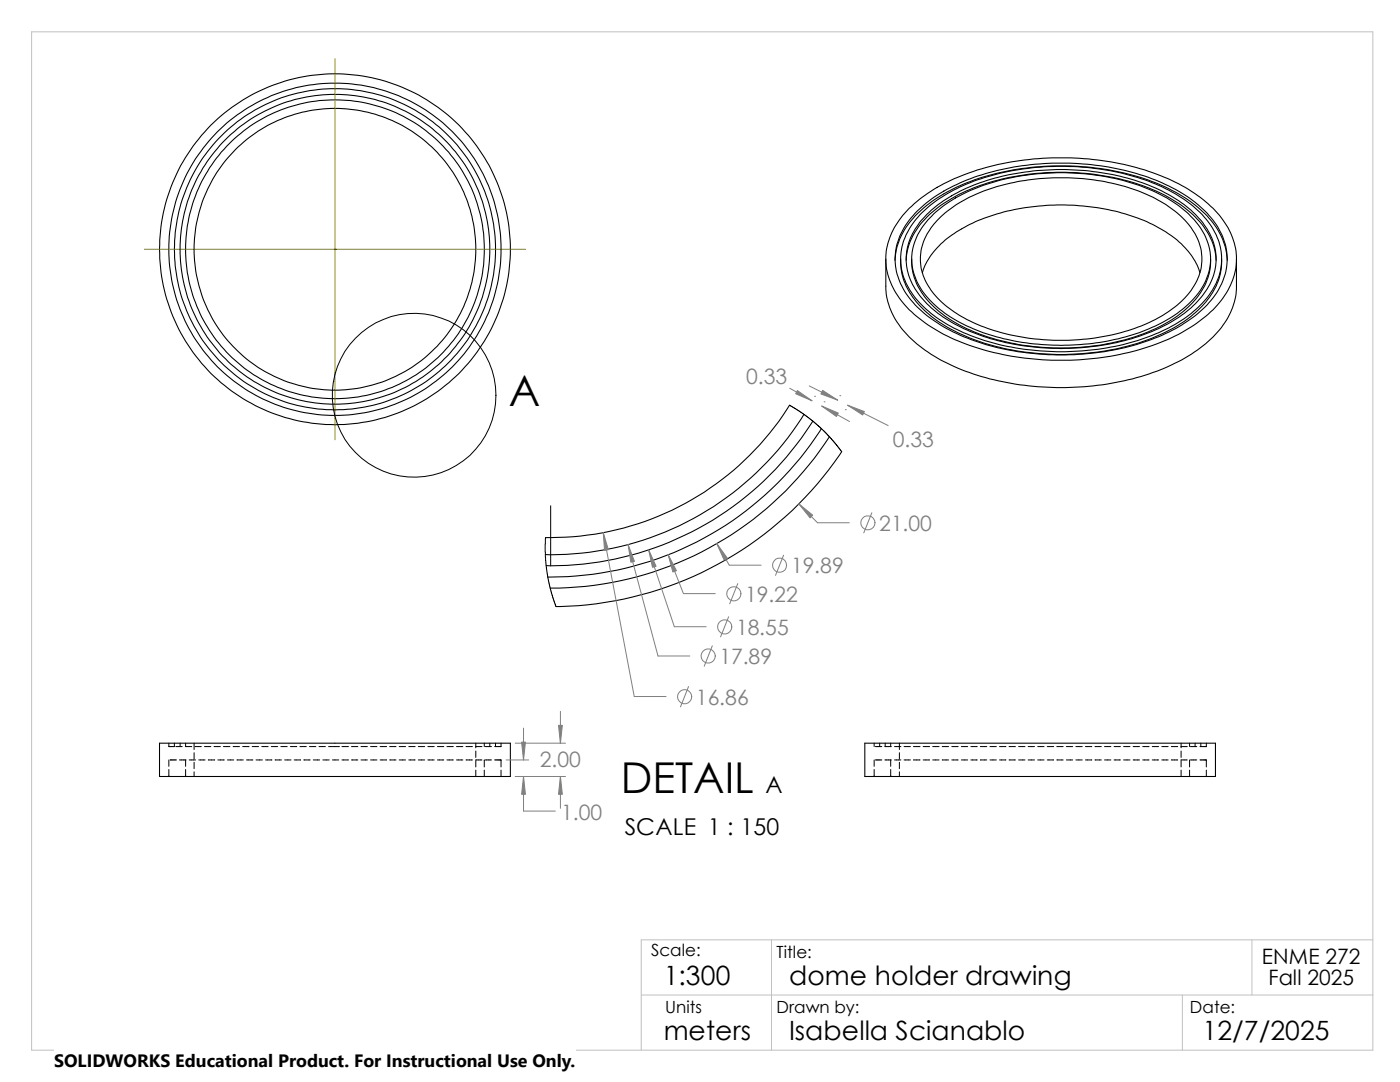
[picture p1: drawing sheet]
<svg xmlns="http://www.w3.org/2000/svg" width="279mm" height="216mm" viewBox="0 0 279 216" stroke-linecap="round" stroke-linejoin="round" font-family="sans-serif">
<path d="M6.3 6.3h267.7v203.2h-267.7zM128 198.5h146M154 187.5v22M236 198.5v11M249.9 187.5v11M274 187.5h-146v22" fill="none" stroke="#c0c0c0" stroke-width=".2"/>
<g fill="none" stroke="#000" stroke-width=".2">
<path d="M157.6 80.9l3.4 2.1 2.6 2.2 2.4 2.5 2 2.4M108.9 107.3l-.1 3.9 .4 3.2 .7 3.2 1.1 3.4M109.9 100.9v12M33.7 148.3v.7h1.1M33.7 151.6v1.3M33.7 153.5v1.4M34 151.6h1.2M34.8 148.3v.7M35.1 149h1.3M35.9 151.6h1.2M35.9 148.3v.7M37 148.3v.7h1.3"/>
<path d="M37 151.6v1.3M37 153.5v1.4M37.8 151.6h1.2M38.7 148.3v1.3M38.7 150.2v1.3M38.7 152.1v1.3M38.7 154v.9M38.9 149h1.3M39.7 151.6h1.2M40.8 149h1.3M41.6 151.6h1.2M42.7 149h1.3"/>
<path d="M43.5 151.6h1.2M44.6 149h1.3M45.4 151.6h1.3M46.5 149h1.3M47.3 151.6h1.3M48.4 149h1.3M49.2 151.6h1.3M50.3 149h1.3M51.1 151.6h1.3M52.2 149h1.3M53 151.6h1.3M54.1 149h1.3"/>
<path d="M54.9 151.6h1.3M56 149h1.3M56.8 151.6h1.3M58 149h1.2M58.7 151.6h1.3M59.9 149h1.2M60.6 151.6h1.3M61.8 149h1.2M62.5 151.6h1.3M63.7 149h1.2M64.4 151.6h1.3M65.6 149h2.1"/>
<path d="M66.3 151.6h1.3M68.2 151.6h1.3M68.2 149h1.3M70.1 151.6h1.3M70.1 149h1.3M72.1 151.6h1.2M72.1 149h1.2M74 151.6h1.2M74 149h1.2M75.9 151.6h1.2M75.9 149h1.2M77.8 151.6h1.2"/>
<path d="M77.8 149h1.2M79.7 151.6h1.2M79.7 149h1.2M81.6 151.6h1.2M81.6 149h1.2M83.5 151.6h1.3M83.5 149h1.3M85.4 151.6h1.3M85.4 149h1.3M87.3 151.6h1.3M87.3 149h1.3M89.2 151.6h1.3"/>
<path d="M89.2 149h1.3M91.1 151.6h1.3M91.1 149h1.3M93 151.6h1.3M93 149h1.3M94.9 151.6h1.3M94.9 149h1.3M95 148.3v.9M95 149.9v1.2M95 151.8v1.2M95 153.7v1.2M96.6 148.3v.7"/>
<path d="M96.6 151.6v1.4M96.6 153.7v1.2M96.8 151.6h1.3M96.8 149h1.3M97.7 148.3v.7M98.7 151.6h1.3v1.4M98.9 148.3v.7M100 148.3v.7h-1.3M100 153.7v1.2M174.5 148.3v.7M174.5 151.6v1.3M174.5 153.5v1.4"/>
<path d="M174.7 151.6h1.3M174.7 149h1.3M175.6 148.3v.7M176.6 151.6h1.3M176.6 149h1.3M176.7 148.3v.7M177.8 148.3v.7M177.8 151.6v1.3M177.8 153.5v1.4M178.5 151.6h1.3M178.5 149h1.3M179.5 148.3v1.3"/>
<path d="M179.5 150.2v1.3M179.5 152.1v1.3M179.5 154v.9M180.4 151.6h1.3M180.4 149h1.3M182.3 151.6h1.3M182.3 149h1.3M184.2 151.6h1.3M184.2 149h1.3M186.1 151.6h1.3M186.1 149h1.3M188 151.6h1.3"/>
<path d="M188 149h1.3M189.9 151.6h1.3M189.9 149h1.3M191.9 151.6h1.2M191.9 149h1.2M193.8 151.6h1.2M193.8 149h1.2M195.7 151.6h1.2M195.7 149h1.2M197.6 151.6h1.2M197.6 149h1.2M199.5 151.6h1.2"/>
<path d="M199.5 149h1.2M201.4 151.6h1.2M201.4 149h1.2M203.3 151.6h1.3M203.3 149h1.3M205.2 151.6h1.3M205.2 149h1.3M207.1 151.6h1.3M207.1 149h1.3M209 151.6h1.3M209 149h1.3M210.9 151.6h1.3"/>
<path d="M210.9 149h1.3M212.8 151.6h1.3M212.8 149h1.3M214.7 151.6h1.3M214.7 149h1.3M216.6 151.6h1.3M216.6 149h1.3M218.5 151.6h1.3M218.5 149h1.3M220.4 151.6h1.3M220.4 149h1.3M222.3 151.6h1.3"/>
<path d="M222.3 149h1.3M224.2 151.6h1.3M224.2 149h1.3M226.1 151.6h1.3M226.1 149h1.3M228 151.6h1.3M228 149h1.3M230 151.6h1.2M230 149h1.2M231.9 151.6h1.2M231.9 149h1.2M233.8 151.6h1.2"/>
<path d="M233.8 149h1.2M235.7 151.6h1.2M235.7 149h1.2M235.7 148.3v.9M235.7 149.9v1.2M235.7 151.8v1.2M235.7 153.7v1.2M237.4 148.3v.7M237.4 151.6v1.4M237.4 153.7v1.2M237.6 151.6h1.2M237.6 149h1.2"/>
<path d="M238.5 148.3v.7M239.5 151.6h1.2v1.4M239.6 148.3v.7M240.7 148.3v.7h-1.2M240.7 153.7v1.2"/>
<circle cx="82.6" cy="78.9" r="16.3"/>
</g>
<g fill="none" stroke="#000" stroke-width=".21">
<path d="M176.8 51.7v5.4a14.9 14.9 0 0 0 5.6 11 38.6 38.6 0 0 0 18.6 8.2 55.7 55.7 0 0 0 32.8-3.5 23.7 23.7 0 0 0 11.5-9.9 12.4 12.4 0 0 0 1.5-5.8v-5.4M178.6 51.9a14 14 0 0 1 5.4-10.1 37.1 37.1 0 0 1 18.4-7.9 53.3 53.3 0 0 1 30.2 3.4 23 23 0 0 1 10.9 9.5 11.3 11.3 0 0 1 1.4 5.1M179.7 51.7a13 13 0 0 0 4.7 10.2 34.9 34.9 0 0 0 17.5 7.9 51.8 51.8 0 0 0 29.4-2.9 22.4 22.4 0 0 0 10.9-8.9 11.5 11.5 0 0 0 1.6-6.3M181.4 41.6a37.3 37.3 0 0 1 18.7-9 56 56 0 0 1 33.7 3.4 24.9 24.9 0 0 1 11.3 9.4 12.7 12.7 0 0 1-1.7 15 30.6 30.6 0 0 1-14.1 8.8 56.6 56.6 0 0 1-39.6-1.8 24.6 24.6 0 0 1-11.2-9.5 12.5 12.5 0 0 1 1.3-14.4zM181.9 51.7a12.8 12.8 0 0 0 5.3 10.3 35.4 35.4 0 0 0 18.4 7 45 45 0 0 0 27.3-4.6 16.8 16.8 0 0 0 8.3-9.5l.3-1.3 .1-1.9M182.6 42.5a34 34 0 0 1 17.3-8.7 54.2 54.2 0 0 1 32 2.7 23.7 23.7 0 0 1 11.4 9.3 12.1 12.1 0 0 1-2 14.6 29.6 29.6 0 0 1-13.7 8.1 53.8 53.8 0 0 1-36-1.6 23.7 23.7 0 0 1-11.3-9.3 12 12 0 0 1 1.6-14.2zM184 42.4a34.2 34.2 0 0 1 17.1-8.2 51.6 51.6 0 0 1 30.8 3.1 21.8 21.8 0 0 1 10.8 9.6 11.8 11.8 0 0 1-2.4 13.2 29.4 29.4 0 0 1-14 8.1 52.8 52.8 0 0 1-32.7-1.3 24.3 24.3 0 0 1-12-9 11.7 11.7 0 0 1 1.6-14.6zM184.1 54.4a16.2 16.2 0 0 1 8.3-9 41.8 41.8 0 0 1 22.3-4.4 37.8 37.8 0 0 1 18.9 5.9 14.8 14.8 0 0 1 5.9 7.5M185 42.8a33.2 33.2 0 0 1 18-8.2 49.2 49.2 0 0 1 28.2 3.2 21.6 21.6 0 0 1 10.2 8.8 11.2 11.2 0 0 1-2.1 13.2 28.7 28.7 0 0 1-14.2 8 50.7 50.7 0 0 1-31.5-1.7 22.4 22.4 0 0 1-11.5-9.3 11.2 11.2 0 0 1 2.1-13.2zM186.4 42.7a32.6 32.6 0 0 1 16.2-7.4 47.5 47.5 0 0 1 28.5 3.3 18.7 18.7 0 0 1 9.6 9.1 10.8 10.8 0 0 1-2.4 11.8 29.4 29.4 0 0 1-15.8 8.2 48.4 48.4 0 0 1-29.5-2.6 20.3 20.3 0 0 1-10-9 10.9 10.9 0 0 1 2.2-12.2zM187.8 43.2a31.3 31.3 0 0 1 16.7-7.2 44 44 0 0 1 26.1 3.6 17.4 17.4 0 0 1 8.7 8.7 10.3 10.3 0 0 1-2.5 10.8 27.7 27.7 0 0 1-14.3 7.6 45.5 45.5 0 0 1-28.4-2.4 18.8 18.8 0 0 1-9.5-8.4 10.2 10.2 0 0 1 2.1-11.6zM242.7 51.9a13.2 13.2 0 0 0-5-9.4 35.9 35.9 0 0 0-18.7-7.6 48.8 48.8 0 0 0-27.9 4 19.7 19.7 0 0 0-9.4 9.1 10.9 10.9 0 0 0-.9 3.9"/>
<path d="M157.6 80.9a56.2 56.2 0 0 1-48.7 26.4M160.4 82.7a59.4 59.4 0 0 1-51.6 28M162.2 84a61.7 61.7 0 0 1-53.2 28.9M163.9 85.5a64.1 64.1 0 0 1-54.6 29.6M165.5 87.2a66.3 66.3 0 0 1-55.7 30.1M168 90.1a70 70 0 0 1-57 30.9M31.8 148.3h70.1v6.6h-70.1zM172.6 148.3h70v6.6h-70z"/>
<circle cx="66.8" cy="49.8" r="35"/>
<circle cx="66.8" cy="49.7" r="32"/>
<circle cx="66.8" cy="49.7" r="28.1"/>
<circle cx="66.8" cy="49.7" r="33.2"/>
<circle cx="66.8" cy="49.7" r="29.8"/>
<circle cx="66.9" cy="49.7" r="30.9"/>
</g>
<path d="M66.8 11.7v76.1M28.8 49.7h76.1M66.8 49.7h.1" fill="none" stroke="#808000" stroke-width=".2"/>
<g fill="none" stroke="#808080" stroke-width=".2">
<path d="M157.6 77.5l4.5 2.5M161.5 77l5.7 2.8M162.6 79.1h.1M167.6 79h.1M164 81l5.5 3.1M164.5 80.2h.1M168.7 81.7h.1M169.2 80.9l8 4M120.4 106.3l6.2 32.7h6.3M125.3 108.7l6 22.2h6.4M129.5 109.7l5.1 15.4h6.3M133.3 110.7l3.1 7.7h6.3"/>
<path d="M143 108.5l2.5 4.3h6.4M147.2 116.5l-1.6 4M156.4 110.8l-1.6 4M159.4 100.5l3.8 3.8h6.3M174 102.3l-1.6 4M137.4 137l-1.6 4.1M142.2 128.9l-1.7 4M145.4 123.1l-1.6 4M101 151.6h4.5M102.8 154.9h10.1M102.8 148.3h10.1M104.5 154.9v6.9h6.3"/>
<path d="M104.5 145.3v6.3M111.8 141.9v6.4M111.8 154.9v6.4"/>
<circle cx="146.5" cy="118.5" r="1.41"/>
<circle cx="155.6" cy="112.8" r="1.41"/>
<circle cx="173.2" cy="104.3" r="1.41"/>
<circle cx="136.6" cy="139" r="1.41"/>
<circle cx="141.3" cy="130.9" r="1.41"/>
<circle cx="144.6" cy="125.1" r="1.41"/>
</g>
<g fill="#808080" stroke="#808080" stroke-width=".2">
<path d="M133.3 110.7l1.7 3.2-.7 .2z"/>
<path d="M143 108.5l2.2 2.9-.7 .4z"/>
<path d="M164.2 77.9l3 1.9-3.4-1.2z"/>
<path d="M129.5 109.7l1.4 3.3-.7 .2z"/>
<path d="M159.4 100.5l2.8 2.3-.5 .5z"/>
<path d="M125.3 108.7l1.3 3.3-.7 .2z"/>
<path d="M120.4 106.3l1 3.4-.8 .2z"/>
<path d="M169.2 80.9l3.3 1.2-.3 .7z"/>
<path d="M159.1 77.9l3 2.1-3.3-1.4z"/>
<path d="M164 81l3.3 1.4-.4 .7z"/>
<path d="M111.8 154.9l.4 3.6h-.7z"/>
<path d="M111.5 144.7h.7l-.4 3.6z"/>
<path d="M104.1 148.1h.8l-.4 3.5z"/>
<path d="M104.5 154.9l.4 3.6h-.8z"/>
</g>
<path d="M10.8 209.2h104.1v6.7h-104.1z" fill="#fff"/>
<g font-size="8.5">
<text x="101.6" y="81.1">A</text>
<text x="123.9" y="158.2">DETAIL</text>
</g>
<g font-size="5.3">
<text x="132.5" y="196.5">1:300</text>
<text x="157.5" y="196.5">dome holder drawing</text>
<text x="132.5" y="207.5">meters</text>
<text x="157.5" y="207.5">Isabella Scianablo</text>
<text x="240" y="207.5">12/7/2025</text>
</g>
<g font-size="4.6">
<text x="152.8" y="158.3">A</text>
<text x="124.7" y="166.5">SCALE 1 : 150</text>
</g>
<g font-size="4.2" fill="#808080">
<text x="148.9" y="76.6">0.33</text>
<text x="178.2" y="89.1">0.33</text>
<text x="175.5" y="106">21.00</text>
<text x="157.9" y="114.4">19.89</text>
<text x="148.7" y="120.1">19.22</text>
<text x="146.9" y="126.7">18.55</text>
<text x="143.6" y="132.5">17.89</text>
<text x="138.9" y="140.6">16.86</text>
<text x="107.7" y="153">2.00</text>
<text x="112" y="163.5">1.00</text>
</g>
<g font-size="4.2">
<text x="251.8" y="192.3">ENME 272</text>
<text x="253.2" y="196.5">Fall 2025</text>
</g>
<text font-size="3.6" x="10.8" y="213">SOLIDWORKS Educational Product. For Instructional Use Only.</text>
<g font-size="3.4">
<text x="130" y="190.7">Scale:</text>
<text x="155" y="191.2">Title:</text>
<text x="132.8" y="202.2">Units</text>
<text x="155" y="202.2">Drawn by:</text>
<text x="237.5" y="202.2">Date:</text>
</g>
</svg>
